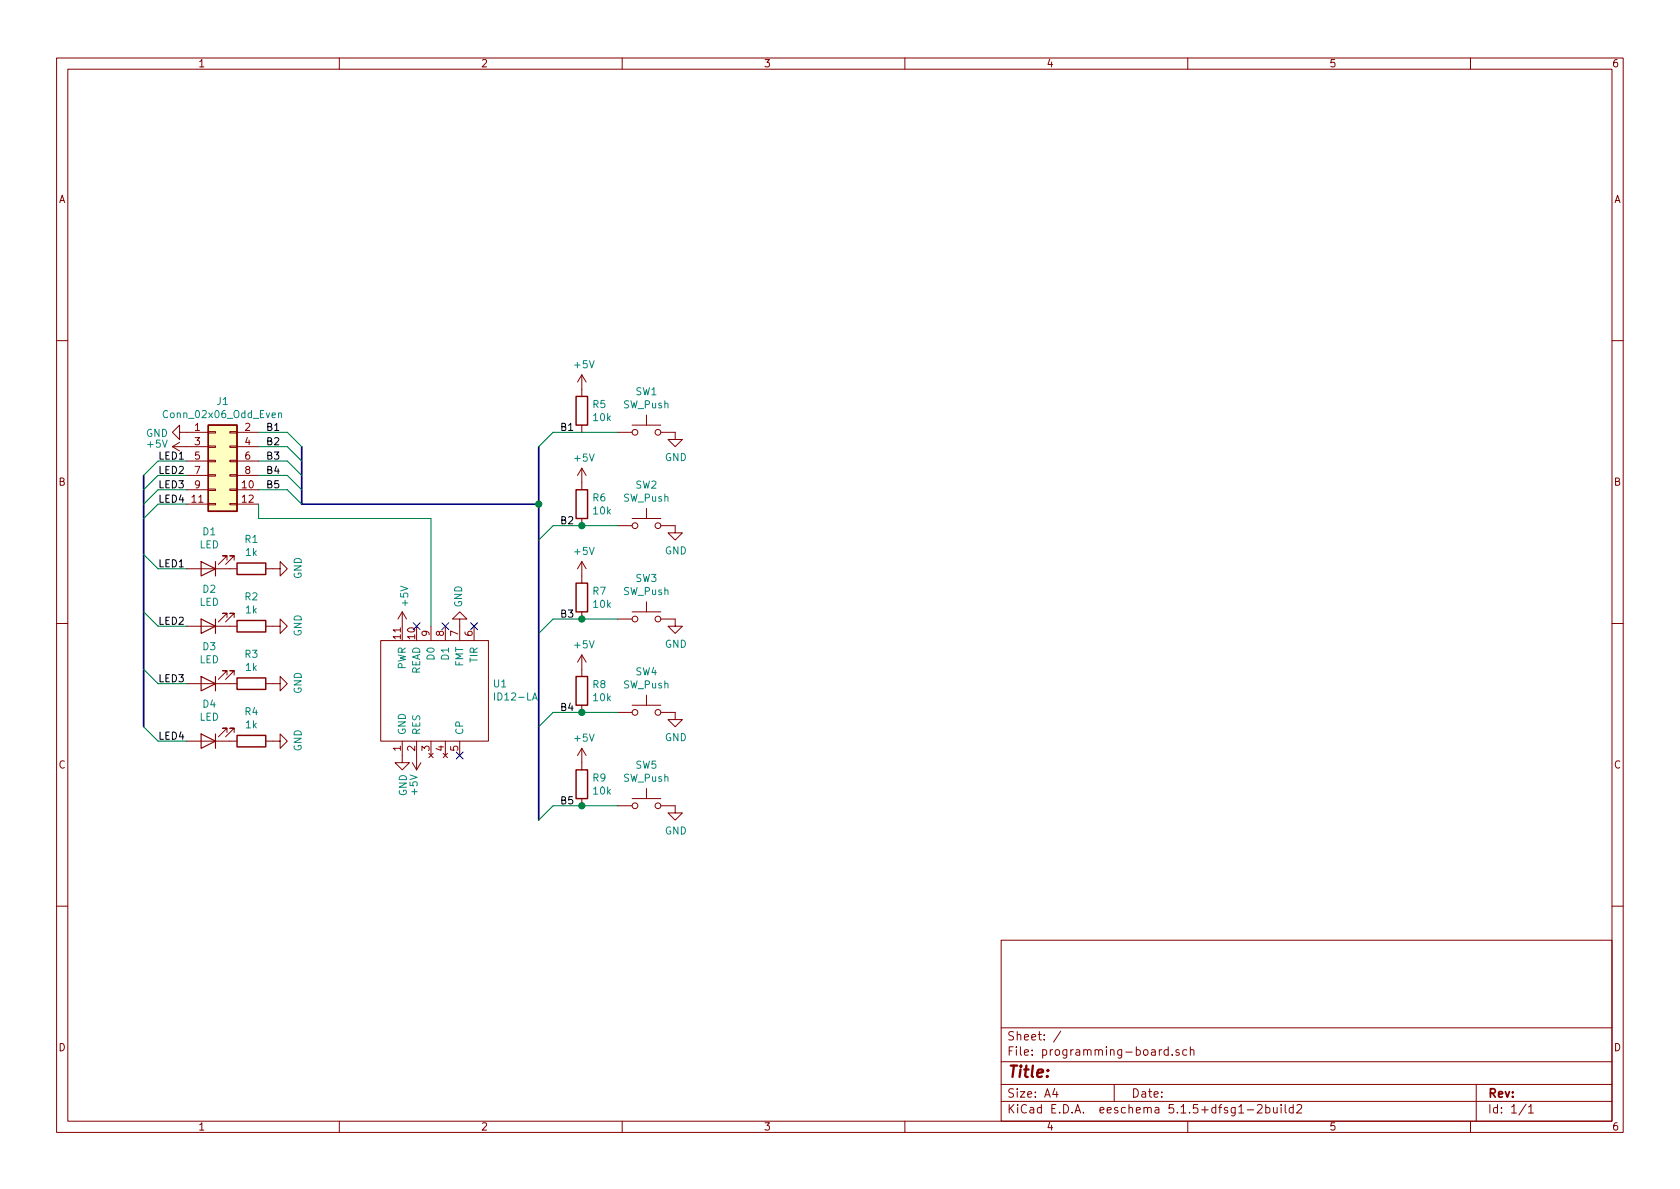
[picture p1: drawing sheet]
<svg xmlns="http://www.w3.org/2000/svg" width="297mm" height="210mm" viewBox="0 0 297 210" stroke-linecap="round" stroke-linejoin="round" font-family="sans-serif">
<g fill="none" stroke="#840000" stroke-width=".18">
<path d="M10 10.3h277v189.9h-277zM12 12.2h273v186.1h-273zM60 10.3v1.9M110 10.3v1.9M160 10.3v1.9M210 10.3v1.9M260 10.3v1.9M10 60.2h2M30.5 79l1.2 .8M30.5 79h6.3M31.7 76.4v-1.2l-1.2 1.2 1.2 1.3v-1.3h5.1M31.7 78.2l-1.2 .8"/>
<path d="M36.8 78.9h1.3v.2h-1.3zM36.8 76.3h1.3v.3h-1.3zM40.6 78.9h1.3v.2h-1.3zM40.6 76.3h1.3v.3h-1.3zM41.9 79h3.8M41.9 76.4h3.8M102.9 66.3v3.8M102.9 75.2v1.2M102.9 66.3l-.8 1.3M102.9 66.3l.7 1.3M109.2 76.4h2.6M111.8 75.2h5"/>
<path d="M114.3 73.4v1.8M116.8 76.4h2.6v1.3h1.2l-1.2 1.3-1.3-1.3h1.3M285 60.2h2M33 86.6h3.8M33 89.1h3.8M33 81.5h3.8M33 84.1h3.8M36.8 86.5h1.3v.2h-1.3zM36.8 89h1.3v.3h-1.3zM36.8 83.9h1.3v.3h-1.3zM36.8 81.4h1.3v.3h-1.3zM40.1 99.1v-.8h-.7h.7l-1.5 1.5"/>
<path d="M40.6 86.5h1.3v.2h-1.3zM40.6 89h1.3v.3h-1.3zM40.6 83.9h1.3v.3h-1.3zM40.6 81.4h1.3v.3h-1.3zM41.4 99.1v-.8h-.8h.8l-1.5 1.5M41.9 86.6h3.8M41.9 89.1h3.8M41.9 81.5h3.8M41.9 84.1h3.8M102.9 82.8v3.8M102.9 91.7v1.3M102.9 99.3v3.8"/>
<path d="M102.9 82.8l-.8 1.3M102.9 82.8l.7 1.3M102.9 99.3l-.8 1.3M102.9 99.3l.7 1.3M109.2 93h2.6M111.8 91.7h5M114.3 89.9v1.8M116.8 93h2.6v1.2h1.2l-1.2 1.3-1.3-1.3h1.3M10 110.3h2M33 110.7h8.9M33 100.6h8.9M40.1 109.2v-.7h-.7h.7l-1.5 1.5"/>
<path d="M40.1 119.4v-.8h-.7h.7l-1.5 1.5M41.4 109.2v-.7h-.8h.8l-1.5 1.5M41.4 119.4v-.8h-.8h.8l-1.5 1.5M47 110.7h2.5v-1.2l1.3 1.2-1.3 1.3v-1.3M47 100.6h2.5v-1.3l1.3 1.3-1.3 1.2v-1.2M67.3 113.3h19.1v17.8h-19.1zM71.1 108.2v2.5M71.1 108.2l-.7 1.3M71.1 108.2l.8 1.3M76.2 110.7v2.6M78.7 110.7v2.6M81.3 109.5h1.2l-1.2-1.3-1.3 1.3h1.3v3.8"/>
<path d="M83.8 110.7v2.6M102.9 108.2v1.3M102.9 115.8v3.8M102.9 115.8l-.8 1.3M102.9 115.8l.7 1.3M109.2 109.5h2.6M111.8 108.2h5M114.3 106.4v1.8M116.8 109.5h2.6v1.2h1.2l-1.2 1.3-1.3-1.3h1.3M285 110.3h2M33 131.1h8.9M33 120.9h8.9"/>
<path d="M40.1 129.5v-.7h-.7h.7l-1.5 1.5M41.4 129.5v-.7h-.8h.8l-1.5 1.5M47 131.1h2.5v-1.3l1.3 1.3-1.3 1.2v-1.2M47 120.9h2.5v-1.3l1.3 1.3-1.3 1.3v-1.3M71.1 131.1v3.8h1.3l-1.3 1.2-1.3-1.2h1.3M72.9 134.9l.8 1.2M73.7 131.1v5M74.4 134.9l-.7 1.2M75.8 133.2l.8 .8M76.2 131.1v2.5M76.6 133.2l-.8 .8M78.4 133.2l.7 .8"/>
<path d="M78.7 131.1v2.5M79.1 133.2l-.7 .8M81.3 131.1v2.5M102.9 124.7v1.3M102.9 132.3v3.8M102.9 132.3l-.8 1.3M102.9 132.3l.7 1.3M109.2 126h2.6M111.8 124.7h5M114.3 122.9v1.8M114.3 139.4v1.8M116.8 126h2.6v1.2h1.2l-1.2 1.3-1.3-1.3h1.3"/>
<path d="M102.9 141.2v1.3M109.2 142.5h2.6M111.8 141.2h5M116.8 142.5h2.6v1.3h1.2l-1.2 1.2-1.3-1.2h1.3M10 160.2h2M177 166.3h108v32h-108zM285 160.2h2M60 198.3v1.9M110 198.3v1.9M160 198.3v1.9M177 194.8h108M177 191.8h108"/>
<path d="M177 187.8h108M177 181.8h108M186.5 192.5l-.4 1h1M186.8 193v1M187.6 182.3l-1.3 2M197 191.8v3M205.4 185.6l-.3 .1-.1 .2M206.6 185.7l-.5-.1-.3 .3 .1 .6 .2 .1 .5-.1M206.6 185.1v1.5M207.3 186.5v.1M208.5 185.7l-.4-.1-.2 .2 .1 .2 .5 .2v.3h-.6M209.8 185.7l-.4-.1-.3 .3 .1 .6 .2 .1 .4-.1"/>
<path d="M210 198.3v1.9M210.5 185.7l.2-.1 .3 .1 .1 .9M210.5 185.1v1.5M220.5 196.3h1.2M222.3 195.5l.2-.2h.4l.3 .5-1 1h1M223.8 195.9l.4-.1 .3 .3v.6l-.3 .1-.4-.1M223.8 195.3v1.5M225.2 195.8v.9l.4 .1 .2-.1M225.8 195.8v1M226.5 195.3v.2M226.5 195.8v1M227.2 195.3v1.3l.3 .2"/>
<path d="M228.7 195.9l-.5-.1-.3 .3 .1 .6 .2 .1 .5-.1M228.7 195.3v1.5M229.3 195.5l.2-.2h.4l.2 .2v.3v.2l-.9 .8h.9M260 198.3v1.9M261 191.8v6.5M269.8 195.2l-1.2 2M270.3 195.8l.4-.5v1.5M270.3 196.8h.8"/>
<circle cx="112.3" cy="76.4" r=".51"/>
<circle cx="116.3" cy="76.4" r=".51"/>
<circle cx="112.3" cy="93" r=".51"/>
<circle cx="116.3" cy="93" r=".51"/>
<circle cx="112.3" cy="109.5" r=".51"/>
<circle cx="116.3" cy="109.5" r=".51"/>
<circle cx="112.3" cy="126" r=".51"/>
<circle cx="116.3" cy="126" r=".51"/>
<circle cx="112.3" cy="142.5" r=".51"/>
<circle cx="116.3" cy="142.5" r=".51"/>
</g>
<path d="M35.6 99.3l2.5 1.3-2.5 1.2zM38.1 99.3v2.5M35.6 109.5l2.5 1.2-2.5 1.3zM35.6 119.6l2.5 1.3-2.5 1.3zM38.1 109.5v2.5M38.1 119.6v2.6M35.6 129.8l2.5 1.3-2.5 1.2zM38.1 129.8v2.5" fill="none" stroke="#840000" stroke-width=".2"/>
<path d="M36.8 75.2h5.1v15.2h-5.1zM101.9 70.1h2v5.1h-2zM41.9 99.6h5.1v2h-5.1zM101.9 86.6h2v5.1h-2zM41.9 119.9h5.1v2h-5.1zM41.9 109.7h5.1v2.1h-5.1zM101.9 103.1h2v5.1h-2zM101.9 119.6h2v5.1h-2zM41.9 130h5.1v2.1h-5.1zM101.9 136.1h2v5.1h-2z" fill="none" stroke="#840000" stroke-width=".25"/>
<path d="M36.8 75.2h5.1v15.2h-5.1z" fill="#ffffc2" stroke="#ffffc2" stroke-width=".18"/>
<path d="M49.3 73.1l.1-.1 .3 .1 .1 .8M49.3 73v.9M94.2 123.8l.4-1.3 .4 1.3" fill="none" stroke="#008484" stroke-width=".18"/>
<path d="M53.3 79v10.1h41.9M95.2 79v66M25.4 84.1v44.4" fill="none" stroke="#000084" stroke-width=".3"/>
<g fill="none" stroke="#008400" stroke-width=".18">
<path d="M45.7 76.4h5.1l2.5 2.6M45.7 79h5.1l2.5 2.5M109.2 76.4h-11.4l-2.6 2.6M25.4 98l2.5 2.6h5.1M33 84.1h-5.1l-2.5 2.5M33 86.6h-5.1l-2.5 2.5M33 81.5h-5.1l-2.5 2.6M33 89.1h-5.1l-2.5 2.6M45.7 84.1h5.1l2.5 2.5M45.7 86.6h5.1l2.5 2.5M45.7 81.5h5.1l2.5 2.6M45.7 89.1v2.6h30.5v19"/>
<path d="M109.2 93h-11.4l-2.6 2.5M25.4 108.2l2.5 2.5h5.1M25.4 118.4l2.5 2.5h5.1M109.2 109.5h-11.4l-2.6 2.5M25.4 128.5l2.5 2.6h5.1M109.2 126h-11.4l-2.6 2.5M109.2 142.5h-11.4l-2.6 2.5"/>
</g>
<g fill="#008400" stroke="#008400" stroke-width=".25">
<circle cx="95.3" cy="89.1" r=".51"/>
<circle cx="102.9" cy="126" r=".51"/>
<circle cx="102.9" cy="109.5" r=".51"/>
<circle cx="102.9" cy="93" r=".51"/>
<circle cx="102.9" cy="142.5" r=".51"/>
</g>
<path d="M73.1 110.1l1.2 1.2M74.3 110.1l-1.2 1.2M78.1 110.1l1.2 1.2M79.3 110.1l-1.2 1.2M83.2 110.1l1.2 1.2M84.4 110.1l-1.2 1.2M80.7 133l1.2 1.2M81.9 133l-1.2 1.2" fill="none" stroke="#000084" stroke-width=".18"/>
<text font-size="2.8" fill="#840000" x="178" y="190.5">Title:</text>
<g font-size="2.1" fill="#840000">
<text x="178" y="184">Sheet: /</text>
<text x="178" y="186.7">File: programming-board.sch</text>
<text x="178" y="196.9">KiCad E.D.A. eeschema 5.1.5+dfsg1-2build2</text>
<text x="178" y="194.1">Size: A4</text>
<text x="200" y="194.1">Date:</text>
<text x="263" y="194.1">Rev:</text>
<text x="263" y="196.9">Id: 1/1</text>
</g>
<g font-size="1.8" fill="#840000">
<text x="35" y="11.9">1</text>
<text x="85" y="11.9">2</text>
<text x="135" y="11.9">3</text>
<text x="185" y="11.9">4</text>
<text x="235" y="11.9">5</text>
<text x="285" y="11.9">6</text>
<text x="10.4" y="35.9">A</text>
<text x="285.4" y="35.9">A</text>
<text x="34.4" y="76.2">1</text>
<text x="43.3" y="76.2">2</text>
<text x="34.4" y="78.7">3</text>
<text x="34.4" y="81.3">5</text>
<text x="34.4" y="83.8">7</text>
<text x="43.3" y="78.7">4</text>
<text x="43.3" y="81.3">6</text>
<text x="43.3" y="83.8">8</text>
<text x="10.4" y="85.9">B</text>
<text x="34" y="88.9">11</text>
<text x="34.4" y="86.4">9</text>
<text x="42.8" y="86.4">10</text>
<text x="42.8" y="88.9">12</text>
<text x="285.4" y="85.9">B</text>
<text x="70.9" y="113" transform="rotate(-90 70.9 113)">11</text>
<text x="73.4" y="113" transform="rotate(-90 73.4 113)">10</text>
<text x="75.9" y="112.5" transform="rotate(-90 75.9 112.5)">9</text>
<text x="78.5" y="112.5" transform="rotate(-90 78.5 112.5)">8</text>
<text x="81" y="112.5" transform="rotate(-90 81 112.5)">7</text>
<text x="83.6" y="112.5" transform="rotate(-90 83.6 112.5)">6</text>
<text x="10.4" y="135.9">C</text>
<text x="70.9" y="132.8" transform="rotate(-90 70.9 132.8)">1</text>
<text x="73.4" y="132.8" transform="rotate(-90 73.4 132.8)">2</text>
<text x="75.9" y="132.8" transform="rotate(-90 75.9 132.8)">3</text>
<text x="78.5" y="132.8" transform="rotate(-90 78.5 132.8)">4</text>
<text x="81" y="132.8" transform="rotate(-90 81 132.8)">5</text>
<text x="285.4" y="135.9">C</text>
<text x="10.4" y="185.9">D</text>
<text x="285.4" y="185.9">D</text>
<text x="35" y="199.9">1</text>
<text x="85" y="199.9">2</text>
<text x="135" y="199.9">3</text>
<text x="185" y="199.9">4</text>
<text x="235" y="199.9">5</text>
<text x="285" y="199.9">6</text>
</g>
<g font-size="1.8" fill="#008484">
<text x="101.7" y="65.1">+5V</text>
<text x="38.4" y="71.6">J1</text>
<text x="112.4" y="69.9">SW1</text>
<text x="25.8" y="77.3">GND</text>
<text x="29.3" y="73.9">Conn_02x06_Odd_Even</text>
<text x="104.9" y="72.2">R5</text>
<text x="105" y="74.5">10k</text>
<text x="110.2" y="72.2">SW_Push</text>
<text x="26.2" y="79.2">+5V</text>
<text x="101.7" y="81.6">+5V</text>
<text x="117.6" y="81.5">GND</text>
<text x="104.9" y="88.7">R6</text>
<text x="110.2" y="88.7">SW_Push</text>
<text x="112.4" y="86.4">SW2</text>
<text x="35.9" y="94.7">D1</text>
<text x="105" y="91">10k</text>
<text x="35.3" y="97">LED</text>
<text x="43.3" y="96">R1</text>
<text x="43.5" y="98.3">1k</text>
<text x="101.7" y="98.1">+5V</text>
<text x="117.6" y="98">GND</text>
<text x="35.3" y="107.1">LED</text>
<text x="35.9" y="104.8">D2</text>
<text x="43.3" y="106.2">R2</text>
<text x="53.3" y="102.4" transform="rotate(-90 53.3 102.4)">GND</text>
<text x="72.2" y="107.1" transform="rotate(-90 72.2 107.1)">+5V</text>
<text x="81.7" y="107.4" transform="rotate(-90 81.7 107.4)">GND</text>
<text x="104.9" y="105.2">R7</text>
<text x="105" y="107.5">10k</text>
<text x="110.2" y="105.2">SW_Push</text>
<text x="112.4" y="102.9">SW3</text>
<text x="43.5" y="108.5">1k</text>
<text x="53.3" y="112.6" transform="rotate(-90 53.3 112.6)">GND</text>
<text x="35.3" y="117.3">LED</text>
<text x="35.9" y="115">D3</text>
<text x="43.3" y="116.3">R3</text>
<text x="43.5" y="118.6">1k</text>
<text x="71.8" y="118.4" transform="rotate(-90 71.8 118.4)">PWR</text>
<text x="74.3" y="119.3" transform="rotate(-90 74.3 119.3)">READ</text>
<text x="76.8" y="116.6" transform="rotate(-90 76.8 116.6)">D0</text>
<text x="79.4" y="116.6" transform="rotate(-90 79.4 116.6)">D1</text>
<text x="81.9" y="117.9" transform="rotate(-90 81.9 117.9)">FMT</text>
<text x="84.5" y="117.1" transform="rotate(-90 84.5 117.1)">TIR</text>
<text x="101.7" y="114.6">+5V</text>
<text x="112.4" y="119.4">SW4</text>
<text x="117.6" y="114.5">GND</text>
<text x="35.9" y="125.1">D4</text>
<text x="53.3" y="122.7" transform="rotate(-90 53.3 122.7)">GND</text>
<text x="87.3" y="121.6">U1</text>
<text x="87.8" y="123.9">ID12-LA</text>
<text x="104.9" y="121.7">R8</text>
<text x="105" y="124">10k</text>
<text x="110.2" y="121.7">SW_Push</text>
<text x="35.3" y="127.5">LED</text>
<text x="43.3" y="126.5">R4</text>
<text x="43.5" y="128.8">1k</text>
<text x="71.8" y="130" transform="rotate(-90 71.8 130)">GND</text>
<text x="74.3" y="130" transform="rotate(-90 74.3 130)">RES</text>
<text x="81.9" y="130" transform="rotate(-90 81.9 130)">CP</text>
<text x="101.7" y="131.2">+5V</text>
<text x="117.6" y="131.1">GND</text>
<text x="53.3" y="132.9" transform="rotate(-90 53.3 132.9)">GND</text>
<text x="112.4" y="135.9">SW5</text>
<text x="71.9" y="140.8" transform="rotate(-90 71.9 140.8)">GND</text>
<text x="73.8" y="140.5" transform="rotate(-90 73.8 140.5)">+5V</text>
<text x="104.9" y="138.2">R9</text>
<text x="105" y="140.5">10k</text>
<text x="110.2" y="138.2">SW_Push</text>
<text x="117.6" y="147.6">GND</text>
</g>
<g font-size="1.8">
<text x="47" y="76.2">B1</text>
<text x="99.3" y="76.2">B1</text>
<text x="27.9" y="83.8">LED2</text>
<text x="27.9" y="81.3">LED1</text>
<text x="47" y="83.8">B4</text>
<text x="47" y="81.3">B3</text>
<text x="47" y="78.7">B2</text>
<text x="27.9" y="86.4">LED3</text>
<text x="27.9" y="88.9">LED4</text>
<text x="47" y="86.4">B5</text>
<text x="99.3" y="92.7">B2</text>
<text x="27.9" y="100.3">LED1</text>
<text x="27.9" y="110.5">LED2</text>
<text x="99.3" y="109.2">B3</text>
<text x="27.9" y="120.6">LED3</text>
<text x="99.3" y="125.7">B4</text>
<text x="27.9" y="130.8">LED4</text>
<text x="99.3" y="142.2">B5</text>
</g>
</svg>
